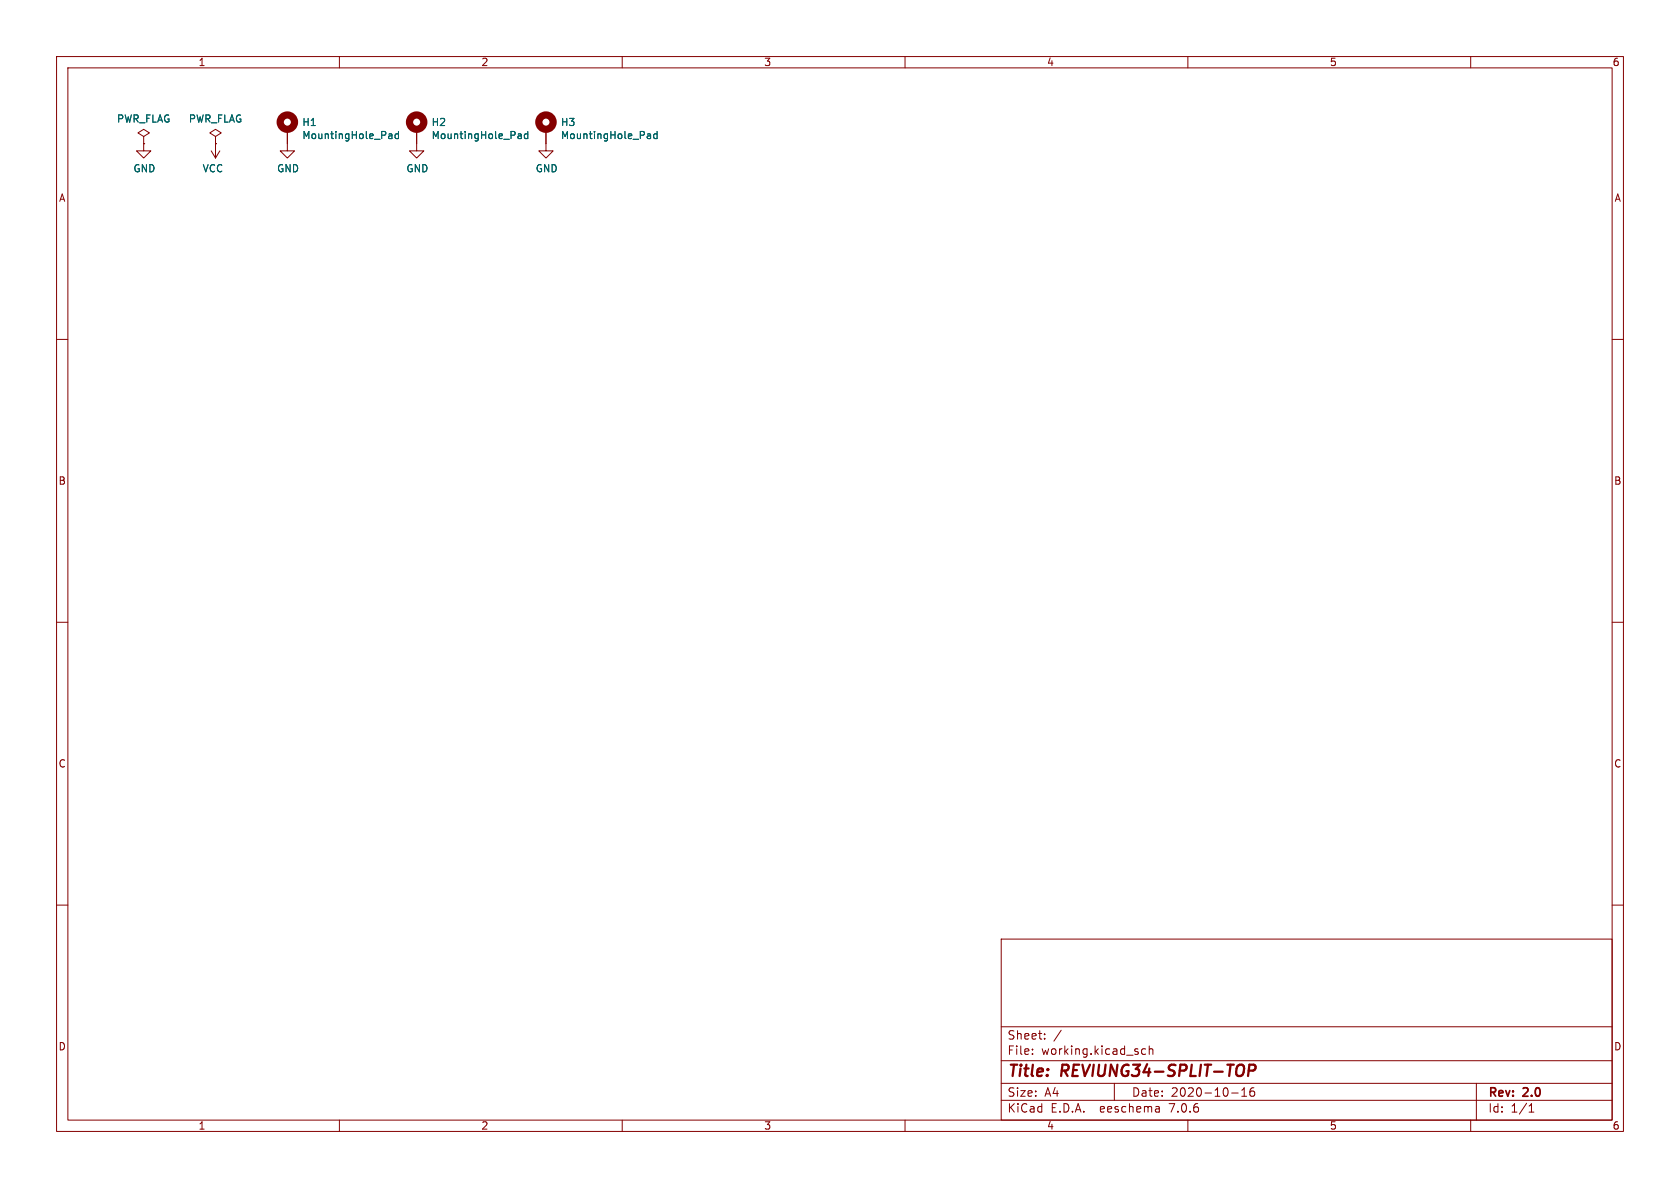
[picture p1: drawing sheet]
<svg xmlns="http://www.w3.org/2000/svg" width="297mm" height="210mm" viewBox="0 0 297 210" stroke-linecap="round" stroke-linejoin="round" font-family="sans-serif">
<g fill="none" stroke="#840000" stroke-width=".18">
<path d="M10 10h277v190h-277zM12 12h273v186h-273zM60 10v2M110 10v2M160 10v2M210 10v2M260 10v2M25.4 24.1l1-.6-1-.6-1 .6 1 .6v1.3M25.4 25.4h.1M25.4 25.4v1.3h1.3l-1.3 1.2-1.3-1.2h1.3M37.3 26.7l.8 1.2M38.1 24.1l1-.6-1-.6-1 .6 1 .6v1.3"/>
<path d="M38.1 25.4h.1M38.1 25.4v2.5M38.9 26.7l-.8 1.2M50.8 22.9v3.8h1.3l-1.3 1.2-1.3-1.2h1.3M73.7 22.9v3.8h1.2l-1.2 1.2-1.3-1.2h1.3M96.5 22.9v3.8h1.3l-1.3 1.2-1.3-1.2h1.3M10 60h2M285 60h2M10 110h2M285 110h2M10 160h2M285 160h2"/>
<path d="M177 166h108v32h-108zM60 198v2M110 198v2M160 198v2M177 194.5h108M177 191.5h108M177 187.5h108M177 181.5h108M182.5 186.3v.1M182.5 185.5v.1M184.7 183.6v.1M184.7 182.8v.1"/>
<path d="M187.6 182.1l-1.3 2M197 191.5v3M202.5 185.5l-.4-.1-.3 .3v.4l.2 .2h.5M203.2 185.5l.2-.1 .3 .1 .1 .9M203.2 184.9v1.5M204.9 195.7l.1 .9M205 196.5l-.2 .1M205 196h-.2M210 198v2M217.7 193.2h1.2M219.5 193.8h.9M219.5 192.7l.5-.4v1.5"/>
<path d="M221.7 192.3a.59 .59 0 0 0-.7 .6v.6l.1 .2 .4 .1 .2-.1 .1-.5-.1-.3h-.5l-.2 .3M260 198v2M261 191.5v6.5M270.3 196.6h.9M270.3 195.5l.4-.4v1.5"/>
</g>
<path d="M220.8 189.3h.7a.55 .55 0 0 0 .5-.5 .55 .55 0 0 0-.4-.6h-.7l-.3 2" fill="none" stroke="#840000" stroke-width=".4"/>
<g fill="none" stroke="#840000" stroke-width="1.3">
<circle cx="50.8" cy="21.6" r="1.27"/>
<circle cx="73.7" cy="21.6" r="1.27"/>
<circle cx="96.5" cy="21.6" r="1.27"/>
</g>
<g fill="none" stroke="#006464" stroke-width=".18">
<path d="M68.9 23.7h.3l.1 .8M69.3 24.4l-.4 .1M69.3 24h-.4M70.4 23.7h-.3l-.3 .2 .2 .5h.4M70.4 23.2v1.3M91.7 23.7h.4l.1 .8M92.2 24.4l-.5 .1M92.2 24h-.5M93.3 23.7h-.4l-.2 .2 .1 .5h.5M93.3 23.2v1.3M114.6 23.7h.4v.8M115 24.4l-.4 .1"/>
<path d="M115 24h-.4M116.2 23.7h-.4l-.2 .2 .1 .5h.5M116.2 23.2v1.3"/>
</g>
<g font-size="2.8" fill="#840000">
<text x="178" y="190.9">Title:</text>
<text x="187.7" y="190.9">REVIUNG34-SPLIT-TOP</text>
</g>
<g font-size="2.1" fill="#840000">
<text x="178" y="184">Sheet:</text>
<text x="178" y="186.7">File:</text>
<text x="184.1" y="186.7">working.kicad_sch</text>
<text x="178" y="196.9">KiCad</text>
<text x="178" y="194.1">Size:</text>
<text x="184.7" y="194.1">A4</text>
<text x="185.7" y="196.9">E.D.A.</text>
<text x="194.6" y="196.9">eeschema</text>
<text x="200" y="194.1">Date:</text>
<text x="207" y="196.9">7.0.6</text>
<text x="207" y="194.1">2020-10-16</text>
<text x="263" y="194.3">Rev:</text>
<text x="263" y="196.9">Id:</text>
<text x="267.1" y="196.9">1/1</text>
<text x="269.4" y="194.3">2.0</text>
</g>
<g font-size="1.8" fill="#840000">
<text x="35" y="11.9">1</text>
<text x="85" y="11.9">2</text>
<text x="135" y="11.9">3</text>
<text x="185" y="11.9">4</text>
<text x="235" y="11.9">5</text>
<text x="285" y="11.9">6</text>
<text x="10.3" y="35.9">A</text>
<text x="285.3" y="35.9">A</text>
<text x="10.3" y="85.9">B</text>
<text x="285.3" y="85.9">B</text>
<text x="10.3" y="135.9">C</text>
<text x="285.3" y="135.9">C</text>
<text x="10.3" y="185.9">D</text>
<text x="285.3" y="185.9">D</text>
<text x="35" y="199.9">1</text>
<text x="85" y="199.9">2</text>
<text x="135" y="199.9">3</text>
<text x="185" y="199.9">4</text>
<text x="235" y="199.9">5</text>
<text x="285" y="199.9">6</text>
</g>
<g font-size="1.8" fill="#006464">
<text x="20.6" y="21.9">PWR_FLAG</text>
<text x="33.3" y="21.9">PWR_FLAG</text>
<text x="53.3" y="22.5">H1</text>
<text x="76.2" y="22.5">H2</text>
<text x="99.1" y="22.5">H3</text>
<text x="53.3" y="24.8">MountingHole_Pad</text>
<text x="76.2" y="24.8">MountingHole_Pad</text>
<text x="99.1" y="24.8">MountingHole_Pad</text>
<text x="23.5" y="30.7">GND</text>
<text x="35.7" y="30.7">VCC</text>
<text x="48.9" y="30.7">GND</text>
<text x="71.8" y="30.7">GND</text>
<text x="94.6" y="30.7">GND</text>
</g>
</svg>
